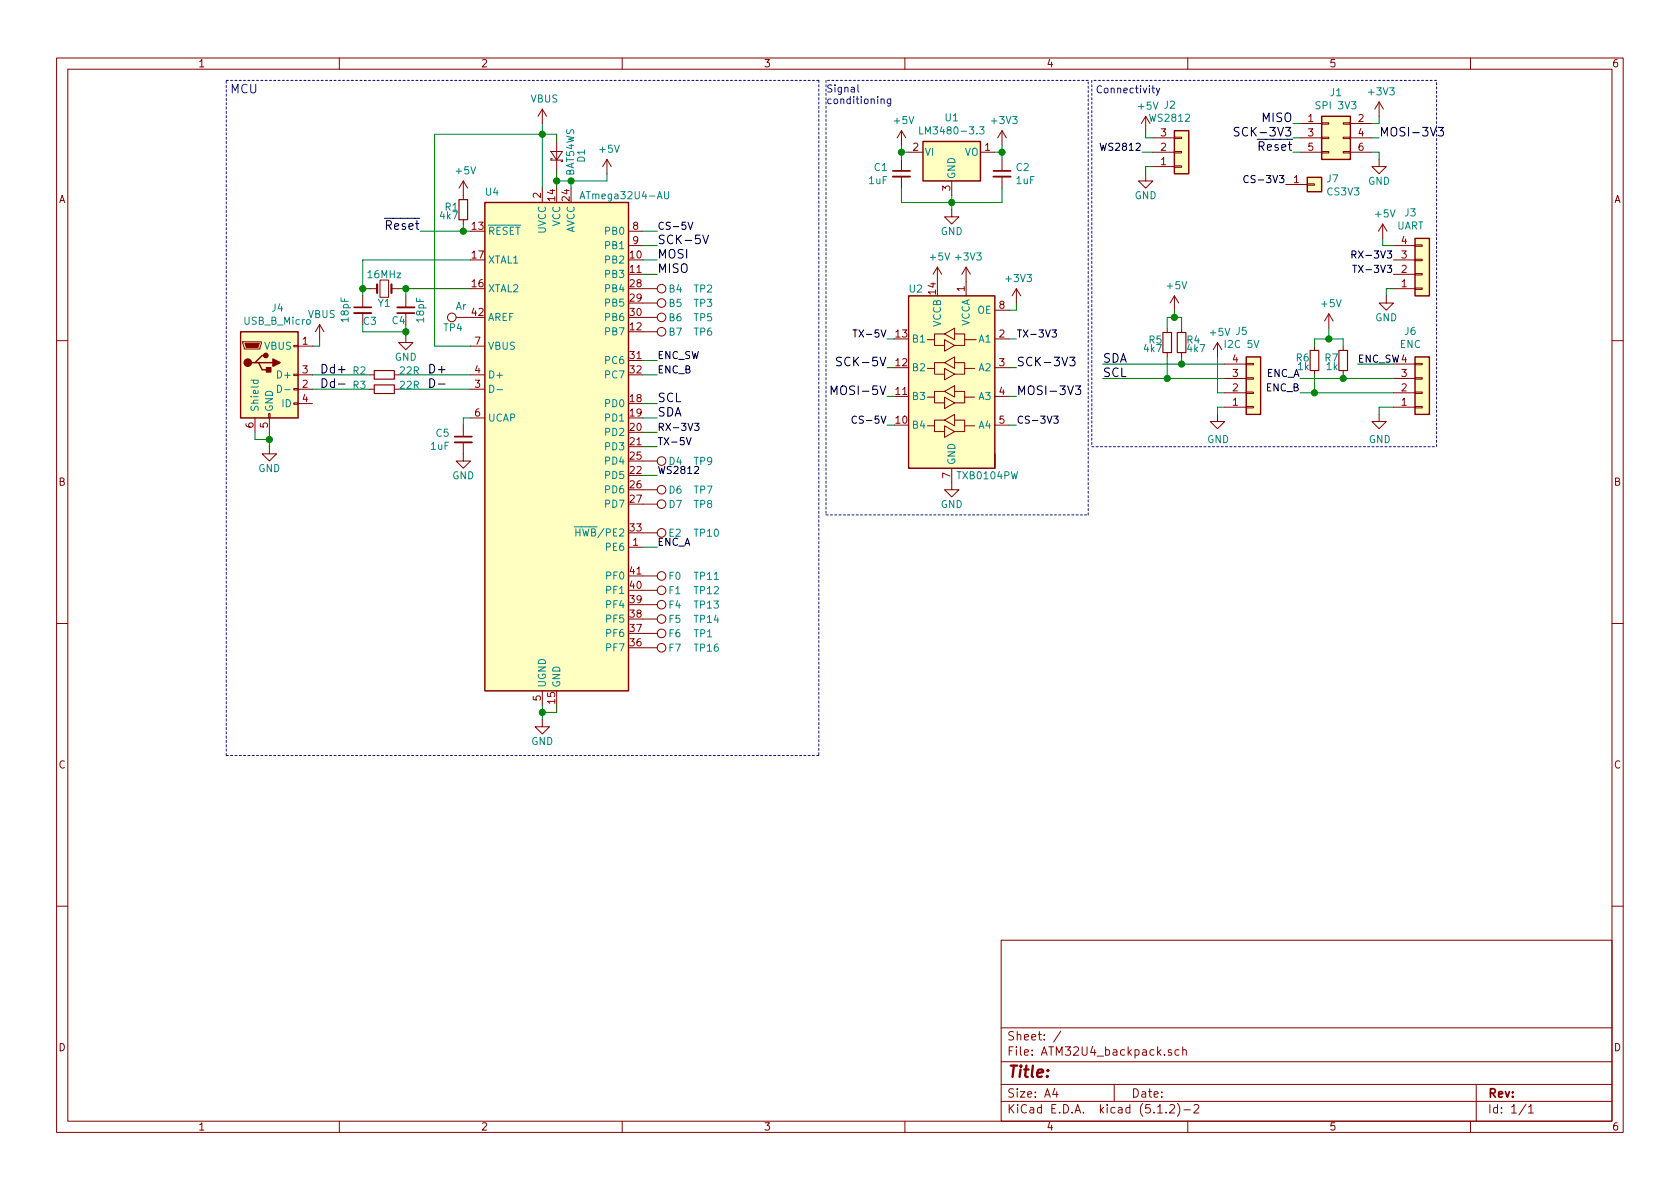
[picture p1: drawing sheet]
EESchema Schematic File Version 4
LIBS:ATM32U4_backpack-cache
EELAYER 29 0
EELAYER END
$Descr A4 11693 8268
encoding utf-8
Sheet 1 1
Title ""
Date ""
Rev ""
Comp ""
Comment1 ""
Comment2 ""
Comment3 ""
Comment4 ""
$EndDescr
$Comp
L Device:C_Small C5
U 1 1
P 3225 3050
F 0 "C5" H 3317 3096 50  0000 L CNN
F 1 "1uF" H 3317 3005 50  0000 L CNN
F 2 "Capacitor_SMD:C_0603_1608Metric" H 3225 3050 50  0001 C CNN
F 3 "" H 3225 3050 50  0001 C CNN
	1    3225 3050
	-1   0    0    -1  
$EndComp
$Comp
L Device:C_Small C3
U 1 1
P 2525 2150
F 0 "C3" H 2575 2075 50  0000 C CNN
F 1 "18pF" V 2400 2150 50  0000 C CNN
F 2 "Capacitor_SMD:C_0603_1608Metric" H 2525 2150 50  0001 C CNN
F 3 "" H 2525 2150 50  0001 C CNN
	1    2525 2150
	1    0    0    -1  
$EndComp
$Comp
L Device:C_Small C4
U 1 1
P 2825 2150
F 0 "C4" H 2775 2225 50  0000 C CNN
F 1 "18pF" V 2925 2150 50  0000 C CNN
F 2 "Capacitor_SMD:C_0603_1608Metric" H 2825 2150 50  0001 C CNN
F 3 "" H 2825 2150 50  0001 C CNN
	1    2825 2150
	1    0    0    1   
$EndComp
$Comp
L Connector_Generic:Conn_02x03_Odd_Even J1
U 1 1
P 9250 950
F 0 "J1" H 9300 1267 50  0000 C CNN
F 1 "SPI 3V3" H 9300 1176 50  0000 C CNN
F 2 "Connector_PinHeader_2.54mm:PinHeader_2x03_P2.54mm_Horizontal" H 9250 950 50  0001 C CNN
F 3 "" H 9250 950 50  0001 C CNN
	1    9250 950 
	1    0    0    -1  
$EndComp
$Comp
L power:GND #PWR0106
U 1 1
P 9600 1100
F 0 "#PWR0106" H 9600 850 50  0001 C CNN
F 1 "GND" H 9600 950 50  0000 C CNN
F 2 "" H 9600 1100 50  0000 C CNN
F 3 "" H 9600 1100 50  0000 C CNN
	1    9600 1100
	1    0    0    -1  
$EndComp
Wire Wire Line
	9600 1050 9600 1100
Wire Wire Line
	9550 1050 9600 1050
Text Label 4575 2900 0    60   ~ 0
SDA
Text Label 4575 2800 0    60   ~ 0
SCL
Text Label 4575 1900 0    60   ~ 0
MISO
Text Label 4575 1800 0    60   ~ 0
MOSI
Text Label 4575 1700 0    60   ~ 0
SCK-5V
Wire Wire Line
	9000 850  9050 850 
Wire Wire Line
	9550 950  9600 950 
Wire Wire Line
	9050 950  9000 950 
Wire Wire Line
	9050 1050 9000 1050
$Comp
L Device:D_Schottky_Small D1
U 1 1
P 3875 1075
F 0 "D1" H 3875 1250 50  0000 C CNN
F 1 "BAT54WS" H 3900 1175 50  0000 C CNN
F 2 "Diode_SMD:D_SOD-323_HandSoldering" V 3875 1075 50  0001 C CNN
F 3 "" V 3875 1075 50  0001 C CNN
	1    3875 1075
	0    1    -1   0   
$EndComp
Wire Notes Line
	1575 550  5700 550 
Wire Notes Line
	5700 550  5700 5250
Text Notes 1600 650  0    60   ~ 0
MCU
Wire Notes Line
	1575 5250 1575 550 
$Comp
L Device:C_Small C1
U 1 1
P 6275 1200
F 0 "C1" H 6367 1246 50  0000 L CNN
F 1 "1uF" H 6367 1155 50  0000 L CNN
F 2 "Capacitor_SMD:C_0603_1608Metric" H 6275 1200 50  0001 C CNN
F 3 "" H 6275 1200 50  0001 C CNN
	1    6275 1200
	-1   0    0    -1  
$EndComp
$Comp
L Device:C_Small C2
U 1 1
P 6975 1200
F 0 "C2" H 7067 1246 50  0000 L CNN
F 1 "1uF" H 7067 1155 50  0000 L CNN
F 2 "Capacitor_SMD:C_0603_1608Metric" H 6975 1200 50  0001 C CNN
F 3 "" H 6975 1200 50  0001 C CNN
	1    6975 1200
	1    0    0    -1  
$EndComp
Wire Wire Line
	6275 1100 6275 1050
Wire Wire Line
	6275 1050 6325 1050
Wire Wire Line
	6925 1050 6975 1050
Wire Wire Line
	6975 1050 6975 1100
Wire Wire Line
	6275 1300 6275 1400
Wire Wire Line
	6275 1400 6625 1400
Wire Wire Line
	6625 1400 6625 1350
Wire Wire Line
	6975 1300 6975 1400
Wire Wire Line
	6975 1400 6625 1400
Connection ~ 6625 1400
Wire Wire Line
	6625 1400 6625 1450
$Comp
L power:GND #PWR0109
U 1 1
P 6625 1450
F 0 "#PWR0109" H 6625 1200 50  0001 C CNN
F 1 "GND" H 6625 1300 50  0000 C CNN
F 2 "" H 6625 1450 50  0000 C CNN
F 3 "" H 6625 1450 50  0000 C CNN
	1    6625 1450
	1    0    0    -1  
$EndComp
Wire Wire Line
	6275 1000 6275 1050
Connection ~ 6275 1050
$Comp
L power:+3V3 #PWR0110
U 1 1
P 6975 1000
F 0 "#PWR0110" H 6975 850 50  0001 C CNN
F 1 "+3V3" H 6990 1173 50  0000 C CNN
F 2 "" H 6975 1000 50  0001 C CNN
F 3 "" H 6975 1000 50  0001 C CNN
	1    6975 1000
	1    0    0    -1  
$EndComp
Wire Wire Line
	6975 1000 6975 1050
Connection ~ 6975 1050
$Comp
L power:+5V #PWR0112
U 1 1
P 6275 1000
F 0 "#PWR0112" H 6275 850 50  0001 C CNN
F 1 "+5V" H 6290 1173 50  0000 C CNN
F 2 "" H 6275 1000 50  0001 C CNN
F 3 "" H 6275 1000 50  0001 C CNN
	1    6275 1000
	1    0    0    -1  
$EndComp
$Comp
L power:+3V3 #PWR0113
U 1 1
P 6725 1950
F 0 "#PWR0113" H 6725 1800 50  0001 C CNN
F 1 "+3V3" H 6740 2123 50  0000 C CNN
F 2 "" H 6725 1950 50  0001 C CNN
F 3 "" H 6725 1950 50  0001 C CNN
	1    6725 1950
	1    0    0    -1  
$EndComp
$Comp
L power:GND #PWR0114
U 1 1
P 6625 3350
F 0 "#PWR0114" H 6625 3100 50  0001 C CNN
F 1 "GND" H 6625 3200 50  0000 C CNN
F 2 "" H 6625 3350 50  0000 C CNN
F 3 "" H 6625 3350 50  0000 C CNN
	1    6625 3350
	1    0    0    -1  
$EndComp
Wire Wire Line
	7025 2350 7075 2350
Text Label 7075 2350 0    50   ~ 0
TX-3V3
Text Label 6175 2350 2    50   ~ 0
TX-5V
Wire Wire Line
	6175 2350 6225 2350
$Comp
L power:+5V #PWR0115
U 1 1
P 6525 1950
F 0 "#PWR0115" H 6525 1800 50  0001 C CNN
F 1 "+5V" H 6540 2123 50  0000 C CNN
F 2 "" H 6525 1950 50  0001 C CNN
F 3 "" H 6525 1950 50  0001 C CNN
	1    6525 1950
	1    0    0    -1  
$EndComp
Text Label 4575 3100 0    50   ~ 0
TX-5V
Text Label 4575 3000 0    50   ~ 0
RX-3V3
$Comp
L Connector_Generic:Conn_01x04 J6
U 1 1
P 9900 2725
F 0 "J6" H 9818 2300 50  0000 C CNN
F 1 "ENC" H 9818 2391 50  0000 C CNN
F 2 "Connector_PinHeader_2.54mm:PinHeader_1x04_P2.54mm_Horizontal" H 9900 2725 50  0001 C CNN
F 3 "~" H 9900 2725 50  0001 C CNN
	1    9900 2725
	1    0    0    1   
$EndComp
Wire Wire Line
	9700 2825 9600 2825
Wire Wire Line
	9600 2825 9600 2875
$Comp
L power:GND #PWR0117
U 1 1
P 9600 2875
F 0 "#PWR0117" H 9600 2625 50  0001 C CNN
F 1 "GND" H 9605 2702 50  0000 C CNN
F 2 "" H 9600 2875 50  0001 C CNN
F 3 "" H 9600 2875 50  0001 C CNN
	1    9600 2875
	1    0    0    -1  
$EndComp
Text Label 9450 2525 0    50   ~ 0
ENC_SW
Text Label 9050 2625 2    50   ~ 0
ENC_A
Text Label 9050 2725 2    50   ~ 0
ENC_B
Text Label 4575 3800 0    50   ~ 0
ENC_A
$Comp
L Connector_Generic:Conn_01x04 J3
U 1 1
P 9900 1900
F 0 "J3" H 9818 1475 50  0000 C CNN
F 1 "UART" H 9818 1566 50  0000 C CNN
F 2 "Connector_PinHeader_2.54mm:PinHeader_1x04_P2.54mm_Horizontal" H 9900 1900 50  0001 C CNN
F 3 "~" H 9900 1900 50  0001 C CNN
	1    9900 1900
	1    0    0    1   
$EndComp
$Comp
L power:GND #PWR0118
U 1 1
P 9650 2050
F 0 "#PWR0118" H 9650 1800 50  0001 C CNN
F 1 "GND" H 9650 1900 50  0000 C CNN
F 2 "" H 9650 2050 50  0000 C CNN
F 3 "" H 9650 2050 50  0000 C CNN
	1    9650 2050
	1    0    0    -1  
$EndComp
Wire Wire Line
	9650 2050 9650 2000
Wire Wire Line
	9650 2000 9700 2000
Wire Wire Line
	9700 1700 9625 1700
Wire Wire Line
	9625 1700 9625 1650
$Comp
L power:+5V #PWR0119
U 1 1
P 9625 1650
F 0 "#PWR0119" H 9625 1500 50  0001 C CNN
F 1 "+5V" H 9640 1823 50  0000 C CNN
F 2 "" H 9625 1650 50  0001 C CNN
F 3 "" H 9625 1650 50  0001 C CNN
	1    9625 1650
	1    0    0    -1  
$EndComp
Text Label 9700 1900 2    50   ~ 0
TX-3V3
Text Label 9700 1800 2    50   ~ 0
RX-3V3
$Comp
L Device:R_Small R7
U 1 1
P 9350 2500
F 0 "R7" H 9380 2520 50  0000 L CNN
F 1 "1k" H 9380 2460 50  0000 L CNN
F 2 "Resistor_SMD:R_0603_1608Metric" H 9350 2500 50  0001 C CNN
F 3 "" H 9350 2500 50  0000 C CNN
	1    9350 2500
	-1   0    0    -1  
$EndComp
$Comp
L Device:R_Small R6
U 1 1
P 9150 2500
F 0 "R6" H 9180 2520 50  0000 L CNN
F 1 "1k" H 9180 2460 50  0000 L CNN
F 2 "Resistor_SMD:R_0603_1608Metric" H 9150 2500 50  0001 C CNN
F 3 "" H 9150 2500 50  0000 C CNN
	1    9150 2500
	-1   0    0    -1  
$EndComp
Wire Wire Line
	9150 2600 9150 2725
Wire Wire Line
	9150 2725 9700 2725
Wire Wire Line
	9350 2600 9350 2625
Wire Wire Line
	9350 2625 9700 2625
Wire Wire Line
	9150 2400 9150 2350
Wire Wire Line
	9150 2350 9250 2350
Wire Wire Line
	9350 2350 9350 2400
$Comp
L power:+5V #PWR0120
U 1 1
P 9250 2275
F 0 "#PWR0120" H 9250 2125 50  0001 C CNN
F 1 "+5V" H 9265 2448 50  0000 C CNN
F 2 "" H 9250 2275 50  0001 C CNN
F 3 "" H 9250 2275 50  0001 C CNN
	1    9250 2275
	1    0    0    -1  
$EndComp
Wire Wire Line
	9250 2275 9250 2350
Connection ~ 9250 2350
Wire Wire Line
	9250 2350 9350 2350
Wire Wire Line
	9350 2625 9050 2625
Connection ~ 9350 2625
Wire Wire Line
	9050 2725 9150 2725
Connection ~ 9150 2725
Text Notes 5750 725  0    50   ~ 0
Signal \nconditioning
$Comp
L power:GND #PWR0121
U 1 1
P 8475 2875
F 0 "#PWR0121" H 8475 2625 50  0001 C CNN
F 1 "GND" H 8480 2702 50  0000 C CNN
F 2 "" H 8475 2875 50  0001 C CNN
F 3 "" H 8475 2875 50  0001 C CNN
	1    8475 2875
	1    0    0    -1  
$EndComp
Wire Wire Line
	8475 2825 8475 2875
Wire Wire Line
	8525 2825 8475 2825
Wire Wire Line
	8475 2725 8475 2475
Wire Wire Line
	8525 2725 8475 2725
Connection ~ 8125 2625
Wire Wire Line
	8525 2625 8125 2625
Connection ~ 8225 2525
Wire Wire Line
	8225 2525 8525 2525
$Comp
L Connector_Generic:Conn_01x04 J5
U 1 1
P 8725 2725
F 0 "J5" H 8643 2300 50  0000 C CNN
F 1 "I2C 5V" H 8643 2391 50  0000 C CNN
F 2 "Connector_PinHeader_2.54mm:PinHeader_1x04_P2.54mm_Horizontal" H 8725 2725 50  0001 C CNN
F 3 "~" H 8725 2725 50  0001 C CNN
	1    8725 2725
	1    0    0    1   
$EndComp
Wire Wire Line
	7675 2625 8125 2625
Wire Wire Line
	7675 2525 8225 2525
Wire Wire Line
	8225 2525 8225 2475
Text Label 7675 2625 0    60   ~ 0
SCL
Wire Wire Line
	8175 2200 8225 2200
Text Label 7675 2525 0    60   ~ 0
SDA
Wire Wire Line
	8125 2625 8125 2475
Wire Wire Line
	8125 2200 8175 2200
Wire Wire Line
	8175 2200 8175 2150
Connection ~ 8175 2200
$Comp
L Device:R_Small R4
U 1 1
P 8225 2375
F 0 "R4" H 8255 2395 50  0000 L CNN
F 1 "4k7" H 8255 2335 50  0000 L CNN
F 2 "Resistor_SMD:R_0603_1608Metric" H 8225 2375 50  0001 C CNN
F 3 "" H 8225 2375 50  0000 C CNN
	1    8225 2375
	1    0    0    -1  
$EndComp
$Comp
L Device:R_Small R5
U 1 1
P 8125 2375
F 0 "R5" H 8155 2395 50  0000 L CNN
F 1 "4k7" H 8155 2335 50  0000 L CNN
F 2 "Resistor_SMD:R_0603_1608Metric" H 8125 2375 50  0001 C CNN
F 3 "" H 8125 2375 50  0000 C CNN
	1    8125 2375
	-1   0    0    -1  
$EndComp
Wire Notes Line
	10000 3100 10000 550 
Wire Notes Line
	10000 550  7600 550 
Wire Notes Line
	7600 550  7600 3100
Wire Notes Line
	7600 3100 10000 3100
Text Notes 7625 650  0    50   ~ 0
Connectivity
$Comp
L Connector_Generic:Conn_01x03 J2
U 1 1
P 8225 1050
F 0 "J2" H 8143 725 50  0000 C CNN
F 1 "WS2812" H 8143 816 50  0000 C CNN
F 2 "Connector_PinHeader_2.54mm:PinHeader_1x03_P2.54mm_Horizontal" H 8225 1050 50  0001 C CNN
F 3 "~" H 8225 1050 50  0001 C CNN
	1    8225 1050
	1    0    0    1   
$EndComp
Wire Wire Line
	9550 850  9600 850 
Wire Wire Line
	9600 850  9600 800 
$Comp
L power:+5V #PWR0125
U 1 1
P 7975 900
F 0 "#PWR0125" H 7975 750 50  0001 C CNN
F 1 "+5V" H 7990 1073 50  0000 C CNN
F 2 "" H 7975 900 50  0001 C CNN
F 3 "" H 7975 900 50  0001 C CNN
	1    7975 900 
	1    0    0    -1  
$EndComp
Wire Wire Line
	7975 900  7975 950 
Wire Wire Line
	7975 950  8025 950 
Wire Wire Line
	8025 1050 7950 1050
$Comp
L power:GND #PWR0126
U 1 1
P 7975 1200
F 0 "#PWR0126" H 7975 950 50  0001 C CNN
F 1 "GND" H 7975 1050 50  0000 C CNN
F 2 "" H 7975 1200 50  0000 C CNN
F 3 "" H 7975 1200 50  0000 C CNN
	1    7975 1200
	1    0    0    -1  
$EndComp
Wire Wire Line
	7975 1200 7975 1150
Wire Wire Line
	7975 1150 8025 1150
Text Label 2975 2700 0    60   ~ 0
D-
Text Label 2975 2600 0    60   ~ 0
D+
Wire Wire Line
	3275 2700 2775 2700
Wire Wire Line
	2775 2600 3275 2600
Text Label 2225 2700 0    60   ~ 0
Dd-
Text Label 2225 2600 0    60   ~ 0
Dd+
Wire Wire Line
	1875 3100 1875 3050
Wire Wire Line
	1875 3050 1775 3050
Wire Wire Line
	1775 3050 1775 3000
Connection ~ 1875 3050
Wire Wire Line
	1875 3050 1875 3000
Wire Wire Line
	2175 2400 2225 2400
Wire Wire Line
	2225 2400 2225 2350
$Comp
L power:VBUS #PWR0108
U 1 1
P 2225 2350
F 0 "#PWR0108" H 2225 2200 50  0001 C CNN
F 1 "VBUS" H 2240 2523 50  0000 C CNN
F 2 "" H 2225 2350 50  0001 C CNN
F 3 "" H 2225 2350 50  0001 C CNN
	1    2225 2350
	1    0    0    -1  
$EndComp
$Comp
L Connector:USB_B_Micro J4
U 1 1
P 1875 2600
F 0 "J4" H 1932 3067 50  0000 C CNN
F 1 "USB_B_Micro" H 1932 2976 50  0000 C CNN
F 2 "Connector_USB:USB_Micro-B_Molex_47346-0001" H 2025 2550 50  0001 C CNN
F 3 "~" H 2025 2550 50  0001 C CNN
	1    1875 2600
	1    0    0    -1  
$EndComp
Wire Wire Line
	2175 2700 2575 2700
Wire Wire Line
	2175 2600 2575 2600
$Comp
L Device:Crystal_Small Y1
U 1 1
P 2675 2000
F 0 "Y1" H 2675 1900 50  0000 C CNN
F 1 "16MHz" H 2675 2100 50  0000 C CNN
F 2 "Crystal:Crystal_SMD_5032-2Pin_5.0x3.2mm_HandSoldering" H 2675 2000 50  0001 C CNN
F 3 "~" H 2675 2000 50  0001 C CNN
	1    2675 2000
	1    0    0    -1  
$EndComp
Wire Wire Line
	3275 2000 2825 2000
Wire Wire Line
	2825 2050 2825 2000
Connection ~ 2825 2000
Wire Wire Line
	2825 2000 2775 2000
Wire Wire Line
	2525 2050 2525 2000
Wire Wire Line
	2525 2000 2575 2000
Wire Wire Line
	2525 2250 2525 2300
Wire Wire Line
	2525 2300 2825 2300
Wire Wire Line
	2825 2300 2825 2250
$Comp
L power:GND #PWR0127
U 1 1
P 2825 2325
F 0 "#PWR0127" H 2825 2075 50  0001 C CNN
F 1 "GND" H 2825 2175 50  0000 C CNN
F 2 "" H 2825 2325 50  0000 C CNN
F 3 "" H 2825 2325 50  0000 C CNN
	1    2825 2325
	1    0    0    -1  
$EndComp
Wire Wire Line
	2825 2325 2825 2300
Connection ~ 2825 2300
Wire Wire Line
	2525 2000 2525 1800
Wire Wire Line
	2525 1800 3275 1800
Connection ~ 2525 2000
$Comp
L Device:R_Small R1
U 1 1
P 3225 1450
F 0 "R1" H 3255 1470 50  0000 L CNN
F 1 "4k7" H 3255 1410 50  0000 L CNN
F 2 "Resistor_SMD:R_0603_1608Metric" H 3225 1450 50  0001 C CNN
F 3 "" H 3225 1450 50  0000 C CNN
	1    3225 1450
	-1   0    0    -1  
$EndComp
Wire Wire Line
	3225 1550 3225 1600
Wire Wire Line
	3225 1600 3275 1600
Wire Wire Line
	3875 1250 3975 1250
Wire Wire Line
	3975 1250 3975 1300
Wire Wire Line
	3875 1175 3875 1250
Connection ~ 3875 1250
Wire Wire Line
	3875 1250 3875 1300
Wire Wire Line
	3875 975  3875 925 
Wire Wire Line
	3875 925  3775 925 
Wire Wire Line
	3775 925  3775 1300
$Comp
L MCU_Atmel_ATMEGA:ATmega32U4-AU U4
U 1 1
P 3875 3100
F 0 "U4" H 3425 4875 50  0000 C CNN
F 1 "ATmega32U4-AU" H 4350 4850 50  0000 C CNN
F 2 "Package_QFP:TQFP-44_10x10mm_P0.8mm" H 3875 3100 50  0001 C CIN
F 3 "http://ww1.microchip.com/downloads/en/DeviceDoc/Atmel-7766-8-bit-AVR-ATmega16U4-32U4_Datasheet.pdf" H 3875 3100 50  0001 C CNN
	1    3875 3100
	1    0    0    -1  
$EndComp
Wire Wire Line
	3275 2400 3025 2400
Wire Wire Line
	3025 2400 3025 925 
Wire Wire Line
	3025 925  3775 925 
Connection ~ 3775 925 
Wire Wire Line
	3775 925  3775 850 
$Comp
L power:+5V #PWR0101
U 1 1
P 4225 1200
F 0 "#PWR0101" H 4225 1050 50  0001 C CNN
F 1 "+5V" H 4240 1373 50  0000 C CNN
F 2 "" H 4225 1200 50  0001 C CNN
F 3 "" H 4225 1200 50  0001 C CNN
	1    4225 1200
	1    0    0    -1  
$EndComp
$Comp
L power:VBUS #PWR0102
U 1 1
P 3775 850
F 0 "#PWR0102" H 3775 700 50  0001 C CNN
F 1 "VBUS" H 3790 1023 50  0000 C CNN
F 2 "" H 3775 850 50  0001 C CNN
F 3 "" H 3775 850 50  0001 C CNN
	1    3775 850 
	1    0    0    -1  
$EndComp
Wire Wire Line
	3975 1250 4225 1250
Wire Wire Line
	4225 1250 4225 1200
Connection ~ 3975 1250
$Comp
L power:+5V #PWR0103
U 1 1
P 3225 1350
F 0 "#PWR0103" H 3225 1200 50  0001 C CNN
F 1 "+5V" H 3240 1523 50  0000 C CNN
F 2 "" H 3225 1350 50  0001 C CNN
F 3 "" H 3225 1350 50  0001 C CNN
	1    3225 1350
	1    0    0    -1  
$EndComp
Wire Wire Line
	3225 2950 3225 2900
Wire Wire Line
	3225 2900 3275 2900
$Comp
L power:GND #PWR0105
U 1 1
P 3225 3150
F 0 "#PWR0105" H 3225 2900 50  0001 C CNN
F 1 "GND" H 3225 3000 50  0000 C CNN
F 2 "" H 3225 3150 50  0000 C CNN
F 3 "" H 3225 3150 50  0000 C CNN
	1    3225 3150
	1    0    0    -1  
$EndComp
Text Label 2925 1600 2    60   ~ 0
~Reset
Wire Wire Line
	2925 1600 3225 1600
Connection ~ 3225 1600
Text Label 4575 3300 0    50   ~ 0
WS2812
Wire Notes Line
	5700 5250 1575 5250
$Comp
L power:GND #PWR0107
U 1 1
P 3775 5000
F 0 "#PWR0107" H 3775 4750 50  0001 C CNN
F 1 "GND" H 3775 4850 50  0000 C CNN
F 2 "" H 3775 5000 50  0000 C CNN
F 3 "" H 3775 5000 50  0000 C CNN
	1    3775 5000
	1    0    0    -1  
$EndComp
Wire Wire Line
	3875 4900 3875 4950
Wire Wire Line
	3875 4950 3775 4950
Wire Wire Line
	3775 4950 3775 4900
Wire Wire Line
	3775 4950 3775 5000
Connection ~ 3775 4950
$Comp
L Connector:TestPoint TP11
U 1 1
P 4475 4000
F 0 "TP11" V 4475 4350 50  0000 L CNN
F 1 "F0" V 4475 4175 50  0000 L CNN
F 2 "TestPoint:TestPoint_Pad_1.0x1.0mm" H 4675 4000 50  0001 C CNN
F 3 "~" H 4675 4000 50  0001 C CNN
	1    4475 4000
	0    1    1    0   
$EndComp
$Comp
L Connector:TestPoint TP13
U 1 1
P 4475 4200
F 0 "TP13" V 4475 4550 50  0000 L CNN
F 1 "F4" V 4475 4375 50  0000 L CNN
F 2 "TestPoint:TestPoint_Pad_1.0x1.0mm" H 4675 4200 50  0001 C CNN
F 3 "~" H 4675 4200 50  0001 C CNN
	1    4475 4200
	0    1    1    0   
$EndComp
$Comp
L Connector:TestPoint TP14
U 1 1
P 4475 4300
F 0 "TP14" V 4475 4650 50  0000 L CNN
F 1 "F5" V 4475 4475 50  0000 L CNN
F 2 "TestPoint:TestPoint_Pad_1.0x1.0mm" H 4675 4300 50  0001 C CNN
F 3 "~" H 4675 4300 50  0001 C CNN
	1    4475 4300
	0    1    1    0   
$EndComp
$Comp
L Connector:TestPoint TP16
U 1 1
P 4475 4500
F 0 "TP16" V 4475 4850 50  0000 L CNN
F 1 "F7" V 4475 4675 50  0000 L CNN
F 2 "TestPoint:TestPoint_Pad_1.0x1.0mm" H 4675 4500 50  0001 C CNN
F 3 "~" H 4675 4500 50  0001 C CNN
	1    4475 4500
	0    1    1    0   
$EndComp
$Comp
L Connector:TestPoint TP12
U 1 1
P 4475 4100
F 0 "TP12" V 4475 4450 50  0000 L CNN
F 1 "F1" V 4475 4275 50  0000 L CNN
F 2 "TestPoint:TestPoint_Pad_1.0x1.0mm" H 4675 4100 50  0001 C CNN
F 3 "~" H 4675 4100 50  0001 C CNN
	1    4475 4100
	0    1    1    0   
$EndComp
$Comp
L Connector:TestPoint TP2
U 1 1
P 4475 2000
F 0 "TP2" V 4475 2350 50  0000 L CNN
F 1 "B4" V 4475 2175 50  0000 L CNN
F 2 "TestPoint:TestPoint_Pad_1.0x1.0mm" H 4675 2000 50  0001 C CNN
F 3 "~" H 4675 2000 50  0001 C CNN
	1    4475 2000
	0    1    1    0   
$EndComp
$Comp
L Connector:TestPoint TP3
U 1 1
P 4475 2100
F 0 "TP3" V 4475 2450 50  0000 L CNN
F 1 "B5" V 4475 2275 50  0000 L CNN
F 2 "TestPoint:TestPoint_Pad_1.0x1.0mm" H 4675 2100 50  0001 C CNN
F 3 "~" H 4675 2100 50  0001 C CNN
	1    4475 2100
	0    1    1    0   
$EndComp
$Comp
L Connector:TestPoint TP5
U 1 1
P 4475 2200
F 0 "TP5" V 4475 2550 50  0000 L CNN
F 1 "B6" V 4475 2375 50  0000 L CNN
F 2 "TestPoint:TestPoint_Pad_1.0x1.0mm" H 4675 2200 50  0001 C CNN
F 3 "~" H 4675 2200 50  0001 C CNN
	1    4475 2200
	0    1    1    0   
$EndComp
$Comp
L Connector:TestPoint TP6
U 1 1
P 4475 2300
F 0 "TP6" V 4475 2650 50  0000 L CNN
F 1 "B7" V 4475 2475 50  0000 L CNN
F 2 "TestPoint:TestPoint_Pad_1.0x1.0mm" H 4675 2300 50  0001 C CNN
F 3 "~" H 4675 2300 50  0001 C CNN
	1    4475 2300
	0    1    1    0   
$EndComp
$Comp
L Connector:TestPoint TP10
U 1 1
P 4475 3700
F 0 "TP10" V 4475 4050 50  0000 L CNN
F 1 "E2" V 4475 3875 50  0000 L CNN
F 2 "TestPoint:TestPoint_Pad_1.0x1.0mm" H 4675 3700 50  0001 C CNN
F 3 "~" H 4675 3700 50  0001 C CNN
	1    4475 3700
	0    1    1    0   
$EndComp
$Comp
L Connector:TestPoint TP9
U 1 1
P 4475 3200
F 0 "TP9" V 4475 3550 50  0000 L CNN
F 1 "D4" V 4475 3375 50  0000 L CNN
F 2 "TestPoint:TestPoint_Pad_1.0x1.0mm" H 4675 3200 50  0001 C CNN
F 3 "~" H 4675 3200 50  0001 C CNN
	1    4475 3200
	0    1    1    0   
$EndComp
$Comp
L Connector:TestPoint TP7
U 1 1
P 4475 3400
F 0 "TP7" V 4475 3750 50  0000 L CNN
F 1 "D6" V 4475 3575 50  0000 L CNN
F 2 "TestPoint:TestPoint_Pad_1.0x1.0mm" H 4675 3400 50  0001 C CNN
F 3 "~" H 4675 3400 50  0001 C CNN
	1    4475 3400
	0    1    1    0   
$EndComp
$Comp
L Connector:TestPoint TP8
U 1 1
P 4475 3500
F 0 "TP8" V 4475 3850 50  0000 L CNN
F 1 "D7" V 4475 3675 50  0000 L CNN
F 2 "TestPoint:TestPoint_Pad_1.0x1.0mm" H 4675 3500 50  0001 C CNN
F 3 "~" H 4675 3500 50  0001 C CNN
	1    4475 3500
	0    1    1    0   
$EndComp
$Comp
L Connector:TestPoint TP1
U 1 1
P 4475 4400
F 0 "TP1" V 4475 4750 50  0000 L CNN
F 1 "F6" V 4475 4575 50  0000 L CNN
F 2 "TestPoint:TestPoint_Pad_1.0x1.0mm" H 4675 4400 50  0001 C CNN
F 3 "~" H 4675 4400 50  0001 C CNN
	1    4475 4400
	0    1    1    0   
$EndComp
$Comp
L Connector:TestPoint TP4
U 1 1
P 3275 2200
F 0 "TP4" V 3200 2250 50  0000 L CNN
F 1 "Ar" V 3350 2225 50  0000 L CNN
F 2 "TestPoint:TestPoint_Pad_1.0x1.0mm" H 3475 2200 50  0001 C CNN
F 3 "~" H 3475 2200 50  0001 C CNN
	1    3275 2200
	0    -1   -1   0   
$EndComp
Wire Wire Line
	4475 1700 4575 1700
Wire Wire Line
	4575 1800 4475 1800
Wire Wire Line
	4475 1900 4575 1900
Wire Wire Line
	4575 2800 4475 2800
Wire Wire Line
	4475 2900 4575 2900
Wire Wire Line
	4575 3000 4475 3000
Wire Wire Line
	4475 3100 4575 3100
Wire Wire Line
	4575 3300 4475 3300
Wire Wire Line
	4475 2500 4575 2500
Wire Wire Line
	4575 2600 4475 2600
Wire Wire Line
	4475 3800 4575 3800
Wire Wire Line
	9450 2525 9700 2525
Text Label 4575 2600 0    50   ~ 0
ENC_B
Text Label 4575 2500 0    50   ~ 0
ENC_SW
Text Label 7950 1050 2    50   ~ 0
WS2812
$Comp
L power:+3V3 #PWR0116
U 1 1
P 7075 2100
F 0 "#PWR0116" H 7075 1950 50  0001 C CNN
F 1 "+3V3" H 7090 2273 50  0000 C CNN
F 2 "" H 7075 2100 50  0001 C CNN
F 3 "" H 7075 2100 50  0001 C CNN
	1    7075 2100
	1    0    0    -1  
$EndComp
Wire Wire Line
	7025 2150 7075 2150
Wire Wire Line
	7075 2150 7075 2100
$Comp
L Regulator_Linear:LM3480-3.3 U1
U 1 1
P 6625 1050
F 0 "U1" H 6625 1292 50  0000 C CNN
F 1 "LM3480-3.3" H 6625 1201 50  0000 C CNN
F 2 "Package_TO_SOT_SMD:SOT-23" H 6625 1275 50  0001 C CIN
F 3 "http://www.ti.com/lit/ds/symlink/lm3480.pdf" H 6625 1050 50  0001 C CNN
	1    6625 1050
	1    0    0    -1  
$EndComp
Wire Wire Line
	8225 2200 8225 2275
Wire Wire Line
	8125 2200 8125 2275
$Comp
L Device:R_Small R2
U 1 1
P 2675 2600
F 0 "R2" V 2700 2825 50  0000 R CNN
F 1 "22R" V 2700 2500 50  0000 R CNN
F 2 "Resistor_SMD:R_0603_1608Metric" H 2675 2600 50  0001 C CNN
F 3 "" H 2675 2600 50  0000 C CNN
	1    2675 2600
	0    -1   -1   0   
$EndComp
$Comp
L Device:R_Small R3
U 1 1
P 2675 2700
F 0 "R3" V 2700 2925 50  0000 R CNN
F 1 "22R" V 2700 2600 50  0000 R CNN
F 2 "Resistor_SMD:R_0603_1608Metric" H 2675 2700 50  0001 C CNN
F 3 "" H 2675 2700 50  0000 C CNN
	1    2675 2700
	0    -1   -1   0   
$EndComp
$Comp
L power:GND #PWR0104
U 1 1
P 1875 3100
F 0 "#PWR0104" H 1875 2850 50  0001 C CNN
F 1 "GND" H 1875 2950 50  0000 C CNN
F 2 "" H 1875 3100 50  0000 C CNN
F 3 "" H 1875 3100 50  0000 C CNN
	1    1875 3100
	1    0    0    -1  
$EndComp
$Comp
L Logic_LevelTranslator:TXB0104PW U2
U 1 1
P 6625 2650
F 0 "U2" H 6875 3300 50  0000 C CNN
F 1 "TXB0104PW" H 6375 2000 50  0000 C CNN
F 2 "Package_SO:TSSOP-14_4.4x5mm_P0.65mm" H 6625 1900 50  0001 C CNN
F 3 "http://www.ti.com/lit/ds/symlink/txb0104.pdf" H 6735 2745 50  0001 C CNN
	1    6625 2650
	-1   0    0    -1  
$EndComp
Text Label 6175 2550 2    60   ~ 0
SCK-5V
Wire Wire Line
	6175 2550 6225 2550
Text Label 7075 2550 0    60   ~ 0
SCK-3V3
Wire Wire Line
	7025 2550 7075 2550
Text Label 6175 2750 2    60   ~ 0
MOSI-5V
Wire Wire Line
	6175 2750 6225 2750
Text Label 7075 2750 0    60   ~ 0
MOSI-3V3
Wire Wire Line
	4475 1600 4575 1600
Text Label 4575 1600 0    50   ~ 0
CS-5V
Text Label 6175 2950 2    50   ~ 0
CS-5V
Wire Wire Line
	6175 2950 6225 2950
Text Label 7075 2950 0    50   ~ 0
CS-3V3
Wire Wire Line
	7075 2950 7025 2950
Wire Wire Line
	7025 2750 7075 2750
Wire Notes Line
	5750 3575 7575 3575
Wire Notes Line
	7575 3575 7575 550 
Wire Notes Line
	7575 550  5750 550 
Wire Notes Line
	5750 550  5750 3575
$Comp
L power:+3V3 #PWR0111
U 1 1
P 9600 800
F 0 "#PWR0111" H 9600 650 50  0001 C CNN
F 1 "+3V3" H 9615 973 50  0000 C CNN
F 2 "" H 9600 800 50  0001 C CNN
F 3 "" H 9600 800 50  0001 C CNN
	1    9600 800 
	1    0    0    -1  
$EndComp
Text Label 9000 850  2    60   ~ 0
MISO
Text Label 9600 950  0    60   ~ 0
MOSI-3V3
Text Label 9000 950  2    60   ~ 0
SCK-3V3
$Comp
L Connector_Generic:Conn_01x01 J7
U 1 1
P 9150 1275
F 0 "J7" H 9230 1317 50  0000 L CNN
F 1 "CS3V3" H 9230 1226 50  0000 L CNN
F 2 "Connector_PinHeader_2.54mm:PinHeader_1x01_P2.54mm_Horizontal" H 9150 1275 50  0001 C CNN
F 3 "~" H 9150 1275 50  0001 C CNN
	1    9150 1275
	1    0    0    -1  
$EndComp
$Comp
L power:+5V #PWR0122
U 1 1
P 8475 2475
F 0 "#PWR0122" H 8475 2325 50  0001 C CNN
F 1 "+5V" H 8490 2648 50  0000 C CNN
F 2 "" H 8475 2475 50  0001 C CNN
F 3 "" H 8475 2475 50  0001 C CNN
	1    8475 2475
	1    0    0    -1  
$EndComp
$Comp
L power:+5V #PWR0123
U 1 1
P 8175 2150
F 0 "#PWR0123" H 8175 2000 50  0001 C CNN
F 1 "+5V" H 8190 2323 50  0000 C CNN
F 2 "" H 8175 2150 50  0001 C CNN
F 3 "" H 8175 2150 50  0001 C CNN
	1    8175 2150
	1    0    0    -1  
$EndComp
Text Label 9000 1050 2    60   ~ 0
~Reset
Text Label 8950 1275 2    50   ~ 0
CS-3V3
$EndSCHEMATC
